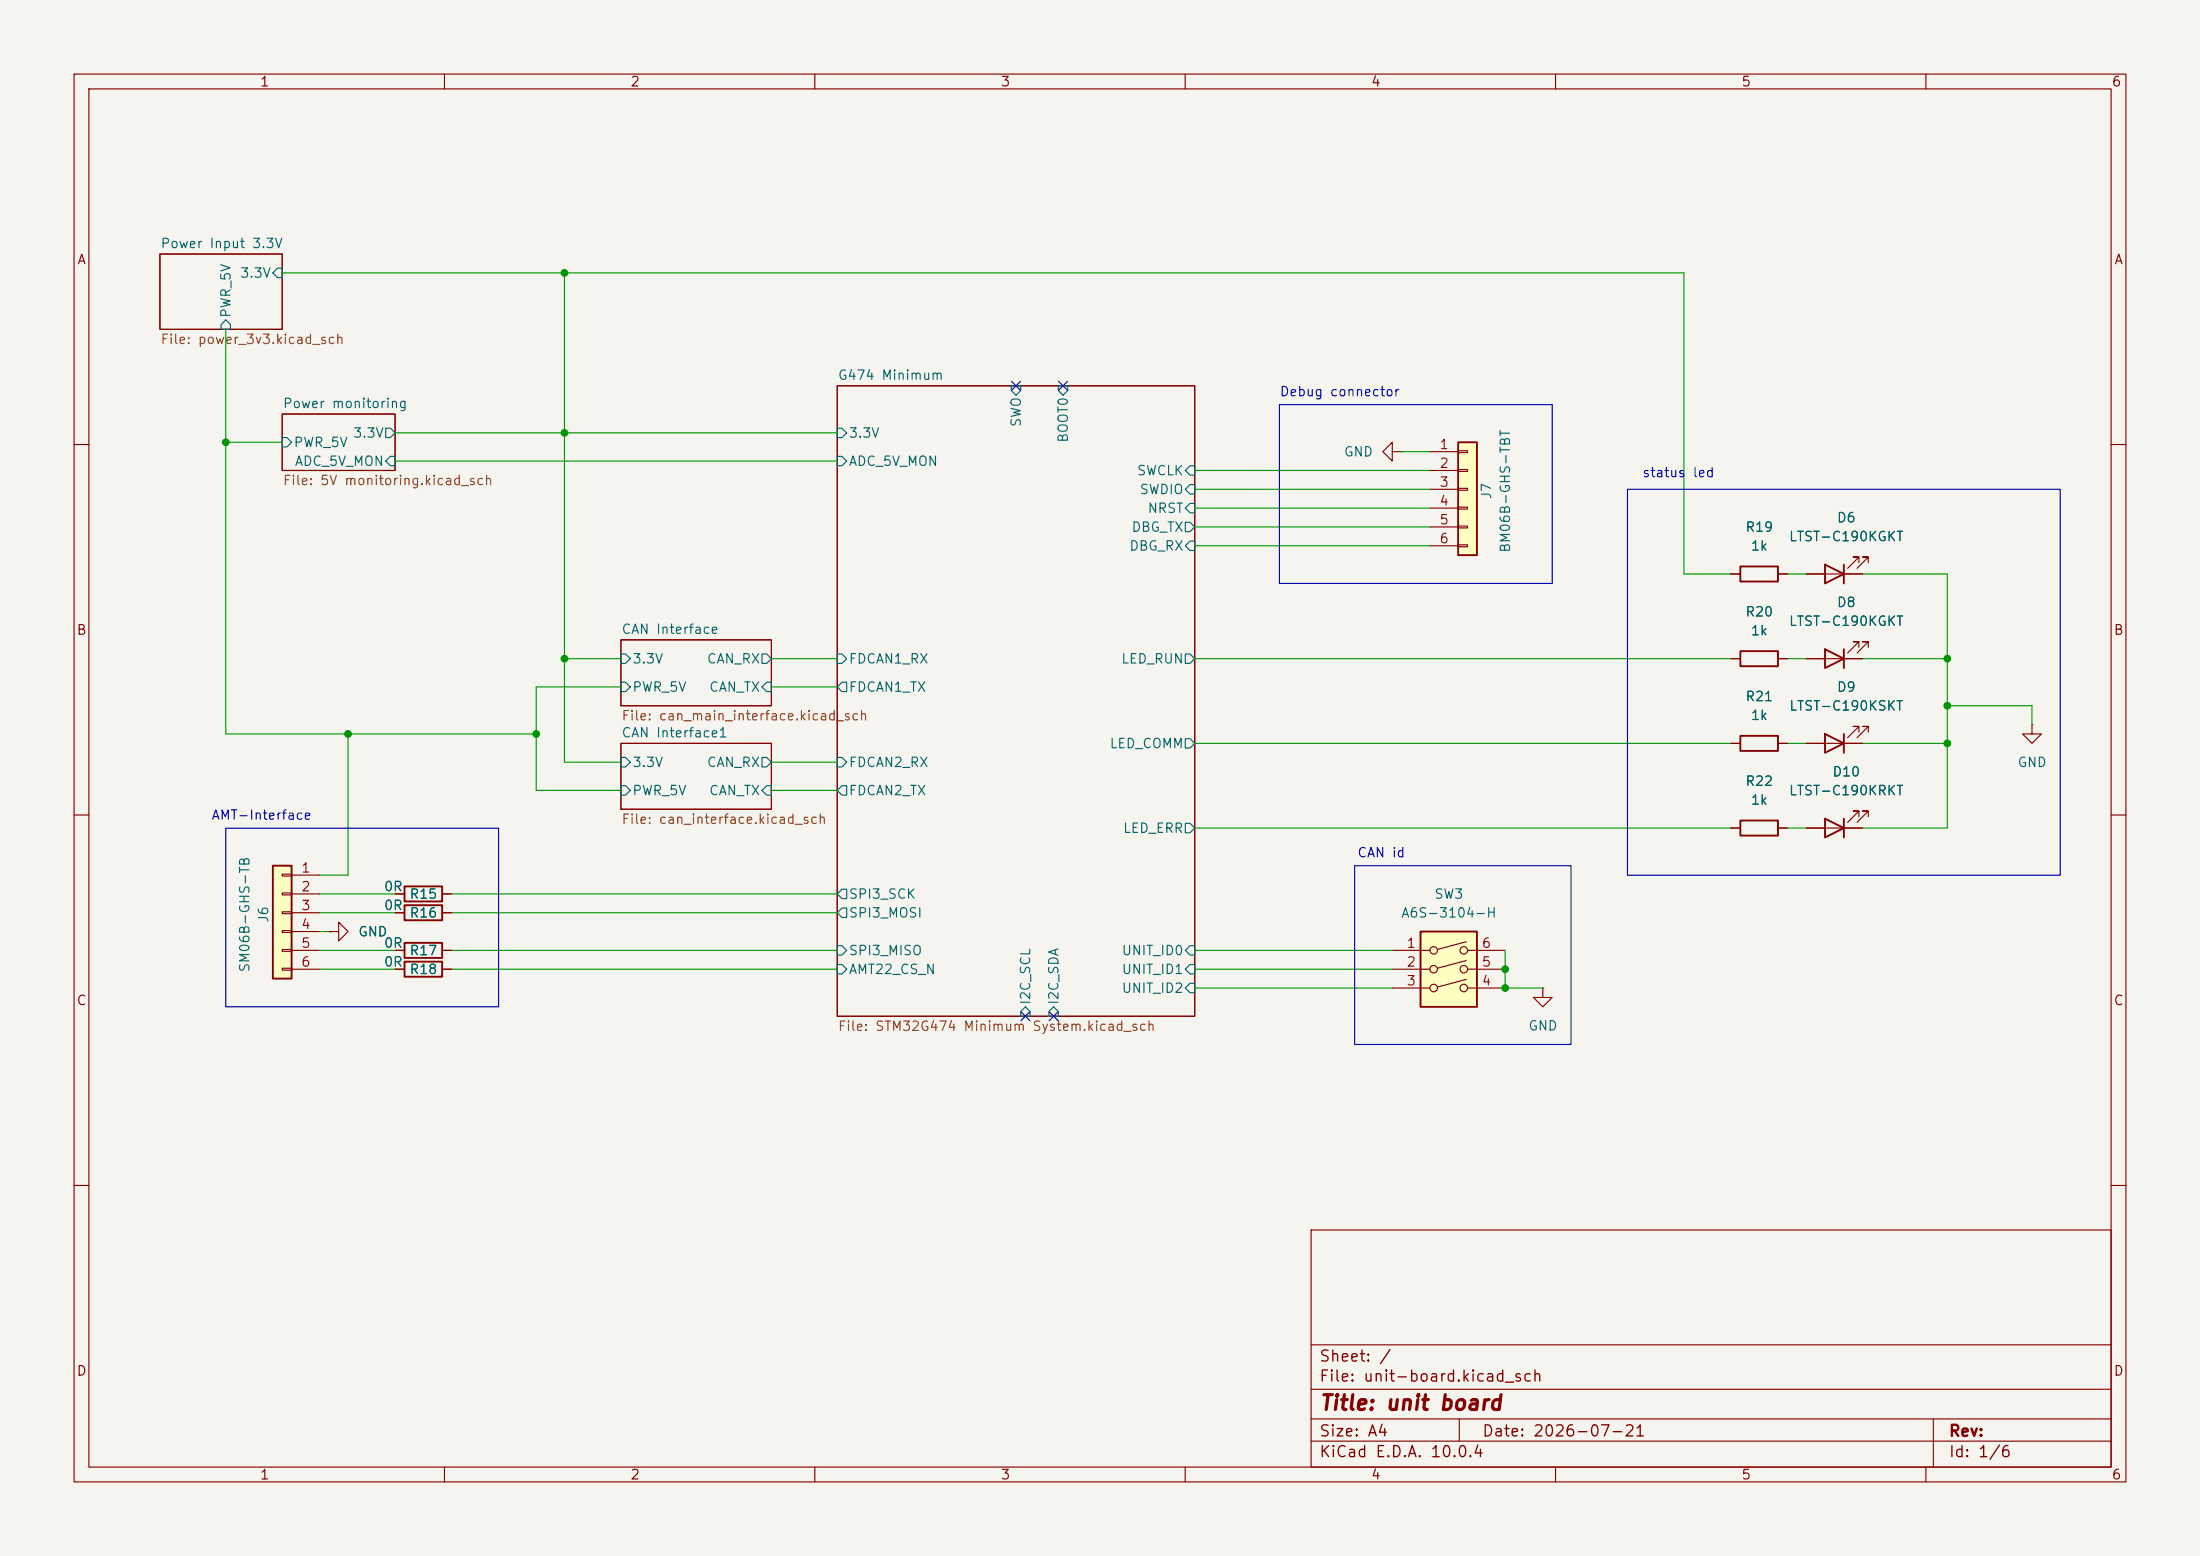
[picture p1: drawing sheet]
(kicad_sch
 (version 20260306)
 (generator "eeschema")
 (generator_version "10.0")
 (paper "A4")
 (title_block
  (title "unit board")
  (date "2026-07-21"))
 (lib_symbols
  (symbol "Conn_01x06_1"
   (pin_names
    (offset 1.016) (hide yes)) (exclude_from_sim no) (in_bom yes) (on_board yes)
   (in_pos_files yes)
   (duplicate_pin_numbers_are_jumpers no)
   (property "Reference" "J5" (at 2.54 -0.254 90) (show_name no) (do_not_autoplace no) (effects (font (size 1.27 1.27))))
   (property "Value" "SM06B-GHS-TB" (at 5.08 -0.254 90) (show_name no) (do_not_autoplace no) (effects (font (size 1.27 1.27))))
   (property "Footprint" "Connector_JST:JST_GH_SM06B-GHS-TB_1x06-1MP_P1.25mm_Horizontal" (at 0 0 0) (show_name no) (do_not_autoplace no) (hide yes) (effects (font (size 1.27 1.27))))
   (property "Datasheet" "" (at 0 0 0) (show_name no) (do_not_autoplace no) (hide yes) (effects (font (size 1.27 1.27))))
   (property "Description" "Generic connector, single row, 01x06, script generated (kicad-library-utils/schlib/autogen/connector/)" (at 0 0 0) (show_name no) (do_not_autoplace no) (hide yes) (effects (font (size 1.27 1.27))))
   (symbol "Conn_01x06_1_1_1"
    (rectangle (start -1.27 6.35) (end 1.27 -8.89) (stroke (width 0.254) (type default)) (fill (type background)))
    (rectangle (start -1.27 5.207) (end 0 4.953) (stroke (width 0.1524) (type default)) (fill (type none)))
    (rectangle (start -1.27 2.667) (end 0 2.413) (stroke (width 0.1524) (type default)) (fill (type none)))
    (rectangle (start -1.27 0.127) (end 0 -0.127) (stroke (width 0.1524) (type default)) (fill (type none)))
    (rectangle (start -1.27 -2.413) (end 0 -2.667) (stroke (width 0.1524) (type default)) (fill (type none)))
    (rectangle (start -1.27 -4.953) (end 0 -5.207) (stroke (width 0.1524) (type default)) (fill (type none)))
    (rectangle (start -1.27 -7.493) (end 0 -7.747) (stroke (width 0.1524) (type default)) (fill (type none)))
    (pin passive line (at -5.08 5.08 0) (length 3.81) (name "GND" (effects (font (size 1.27 1.27)))) (number "1" (effects (font (size 1.27 1.27)))))
    (pin passive line (at -5.08 2.54 0) (length 3.81) (name "SWCLK" (effects (font (size 1.27 1.27)))) (number "2" (effects (font (size 1.27 1.27)))))
    (pin passive line (at -5.08 0 0) (length 3.81) (name "SWDIO" (effects (font (size 1.27 1.27)))) (number "3" (effects (font (size 1.27 1.27)))))
    (pin passive line (at -5.08 -2.54 0) (length 3.81) (name "NRST" (effects (font (size 1.27 1.27)))) (number "4" (effects (font (size 1.27 1.27)))))
    (pin passive line (at -5.08 -5.08 0) (length 3.81) (name "DBG_TX" (effects (font (size 1.27 1.27)))) (number "5" (effects (font (size 1.27 1.27)))))
    (pin passive line (at -5.08 -7.62 0) (length 3.81) (name "DBG_RX" (effects (font (size 1.27 1.27)))) (number "6" (effects (font (size 1.27 1.27))))))
   (embedded_fonts no))
  (symbol "Connector_Generic:Conn_01x06"
   (pin_names
    (offset 1.016) (hide yes)) (exclude_from_sim no) (in_bom yes) (on_board yes)
   (in_pos_files yes)
   (duplicate_pin_numbers_are_jumpers no)
   (property "Reference" "J" (at 0 7.62 0) (show_name no) (do_not_autoplace no) (effects (font (size 1.27 1.27))))
   (property "Value" "Conn_01x06" (at 0 -10.16 0) (show_name no) (do_not_autoplace no) (effects (font (size 1.27 1.27))))
   (property "Footprint" "" (at 0 0 0) (show_name no) (do_not_autoplace no) (hide yes) (effects (font (size 1.27 1.27))))
   (property "Datasheet" "" (at 0 0 0) (show_name no) (do_not_autoplace no) (hide yes) (effects (font (size 1.27 1.27))))
   (property "Description" "Generic connector, single row, 01x06, script generated (kicad-library-utils/schlib/autogen/connector/)" (at 0 0 0) (show_name no) (do_not_autoplace no) (hide yes) (effects (font (size 1.27 1.27))))
   (symbol "Conn_01x06_1_1"
    (rectangle (start -1.27 6.35) (end 1.27 -8.89) (stroke (width 0.254) (type default)) (fill (type background)))
    (rectangle (start -1.27 5.207) (end 0 4.953) (stroke (width 0.1524) (type default)) (fill (type none)))
    (rectangle (start -1.27 2.667) (end 0 2.413) (stroke (width 0.1524) (type default)) (fill (type none)))
    (rectangle (start -1.27 0.127) (end 0 -0.127) (stroke (width 0.1524) (type default)) (fill (type none)))
    (rectangle (start -1.27 -2.413) (end 0 -2.667) (stroke (width 0.1524) (type default)) (fill (type none)))
    (rectangle (start -1.27 -4.953) (end 0 -5.207) (stroke (width 0.1524) (type default)) (fill (type none)))
    (rectangle (start -1.27 -7.493) (end 0 -7.747) (stroke (width 0.1524) (type default)) (fill (type none)))
    (pin passive line (at -5.08 5.08 0) (length 3.81) (name "Pin_1" (effects (font (size 1.27 1.27)))) (number "1" (effects (font (size 1.27 1.27)))))
    (pin passive line (at -5.08 2.54 0) (length 3.81) (name "Pin_2" (effects (font (size 1.27 1.27)))) (number "2" (effects (font (size 1.27 1.27)))))
    (pin passive line (at -5.08 0 0) (length 3.81) (name "Pin_3" (effects (font (size 1.27 1.27)))) (number "3" (effects (font (size 1.27 1.27)))))
    (pin passive line (at -5.08 -2.54 0) (length 3.81) (name "Pin_4" (effects (font (size 1.27 1.27)))) (number "4" (effects (font (size 1.27 1.27)))))
    (pin passive line (at -5.08 -5.08 0) (length 3.81) (name "Pin_5" (effects (font (size 1.27 1.27)))) (number "5" (effects (font (size 1.27 1.27)))))
    (pin passive line (at -5.08 -7.62 0) (length 3.81) (name "Pin_6" (effects (font (size 1.27 1.27)))) (number "6" (effects (font (size 1.27 1.27))))))
   (embedded_fonts no))
  (symbol "Device:LED"
   (pin_numbers (hide yes))
   (pin_names
    (offset 1.016) (hide yes)) (exclude_from_sim no) (in_bom yes) (on_board yes)
   (in_pos_files yes)
   (duplicate_pin_numbers_are_jumpers no)
   (property "Reference" "D" (at 0 2.54 0) (show_name no) (do_not_autoplace no) (effects (font (size 1.27 1.27))))
   (property "Value" "LED" (at 0 -2.54 0) (show_name no) (do_not_autoplace no) (effects (font (size 1.27 1.27))))
   (property "Footprint" "" (at 0 0 0) (show_name no) (do_not_autoplace no) (hide yes) (effects (font (size 1.27 1.27))))
   (property "Datasheet" "" (at 0 0 0) (show_name no) (do_not_autoplace no) (hide yes) (effects (font (size 1.27 1.27))))
   (property "Description" "Light emitting diode" (at 0 0 0) (show_name no) (do_not_autoplace no) (hide yes) (effects (font (size 1.27 1.27))))
   (property "Sim.Pins" "1=K 2=A" (at 0 0 0) (show_name no) (do_not_autoplace no) (hide yes) (effects (font (size 1.27 1.27))))
   (symbol "LED_0_1"
    (polyline (pts (xy -3.048 -0.762) (xy -4.572 -2.286) (xy -3.81 -2.286) (xy -4.572 -2.286) (xy -4.572 -1.524)) (stroke (width 0) (type default)) (fill (type none)))
    (polyline (pts (xy -1.778 -0.762) (xy -3.302 -2.286) (xy -2.54 -2.286) (xy -3.302 -2.286) (xy -3.302 -1.524)) (stroke (width 0) (type default)) (fill (type none)))
    (polyline (pts (xy -1.27 0) (xy 1.27 0)) (stroke (width 0) (type default)) (fill (type none)))
    (polyline (pts (xy -1.27 -1.27) (xy -1.27 1.27)) (stroke (width 0.254) (type default)) (fill (type none)))
    (polyline (pts (xy 1.27 -1.27) (xy 1.27 1.27) (xy -1.27 0) (xy 1.27 -1.27)) (stroke (width 0.254) (type default)) (fill (type none))))
   (symbol "LED_1_1"
    (pin passive line (at -3.81 0 0) (length 2.54) (name "K" (effects (font (size 1.27 1.27)))) (number "1" (effects (font (size 1.27 1.27)))))
    (pin passive line (at 3.81 0 180) (length 2.54) (name "A" (effects (font (size 1.27 1.27)))) (number "2" (effects (font (size 1.27 1.27))))))
   (embedded_fonts no))
  (symbol "Device:R"
   (pin_numbers (hide yes))
   (pin_names
    (offset 0)) (exclude_from_sim no) (in_bom yes) (on_board yes)
   (in_pos_files yes)
   (duplicate_pin_numbers_are_jumpers no)
   (property "Reference" "R" (at 2.032 0 90) (show_name no) (do_not_autoplace no) (effects (font (size 1.27 1.27))))
   (property "Value" "R" (at 0 0 90) (show_name no) (do_not_autoplace no) (effects (font (size 1.27 1.27))))
   (property "Footprint" "" (at -1.778 0 90) (show_name no) (do_not_autoplace no) (hide yes) (effects (font (size 1.27 1.27))))
   (property "Datasheet" "" (at 0 0 0) (show_name no) (do_not_autoplace no) (hide yes) (effects (font (size 1.27 1.27))))
   (property "Description" "Resistor" (at 0 0 0) (show_name no) (do_not_autoplace no) (hide yes) (effects (font (size 1.27 1.27))))
   (symbol "R_0_1"
    (rectangle (start -1.016 -2.54) (end 1.016 2.54) (stroke (width 0.254) (type default)) (fill (type none))))
   (symbol "R_1_1"
    (pin passive line (at 0 3.81 270) (length 1.27) (name "" (effects (font (size 1.27 1.27)))) (number "1" (effects (font (size 1.27 1.27)))))
    (pin passive line (at 0 -3.81 90) (length 1.27) (name "" (effects (font (size 1.27 1.27)))) (number "2" (effects (font (size 1.27 1.27))))))
   (embedded_fonts no))
  (symbol "Switch:SW_DIP_x03"
   (pin_names
    (offset 0) (hide yes)) (exclude_from_sim no) (in_bom yes) (on_board yes)
   (in_pos_files yes)
   (duplicate_pin_numbers_are_jumpers no)
   (property "Reference" "SW" (at 0 6.35 0) (show_name no) (do_not_autoplace no) (effects (font (size 1.27 1.27))))
   (property "Value" "SW_DIP_x03" (at 0 -6.35 0) (show_name no) (do_not_autoplace no) (effects (font (size 1.27 1.27))))
   (property "Footprint" "" (at 0 -2.54 0) (show_name no) (do_not_autoplace no) (hide yes) (effects (font (size 1.27 1.27))))
   (property "Datasheet" "" (at 0 -2.54 0) (show_name no) (do_not_autoplace no) (hide yes) (effects (font (size 1.27 1.27))))
   (property "Description" "3x DIP Switch, Single Pole Single Throw (SPST) switch, small symbol" (at 0 0 0) (show_name no) (do_not_autoplace no) (hide yes) (effects (font (size 1.27 1.27))))
   (symbol "SW_DIP_x03_0_0"
    (circle (center -2.032 2.54) (radius 0.508) (stroke (width 0) (type default)) (fill (type none)))
    (circle (center -2.032 0) (radius 0.508) (stroke (width 0) (type default)) (fill (type none)))
    (circle (center -2.032 -2.54) (radius 0.508) (stroke (width 0) (type default)) (fill (type none)))
    (polyline (pts (xy -1.524 2.667) (xy 2.3622 3.7084)) (stroke (width 0) (type default)) (fill (type none)))
    (polyline (pts (xy -1.524 0.127) (xy 2.3622 1.1684)) (stroke (width 0) (type default)) (fill (type none)))
    (polyline (pts (xy -1.524 -2.413) (xy 2.3622 -1.3716)) (stroke (width 0) (type default)) (fill (type none)))
    (circle (center 2.032 2.54) (radius 0.508) (stroke (width 0) (type default)) (fill (type none)))
    (circle (center 2.032 0) (radius 0.508) (stroke (width 0) (type default)) (fill (type none)))
    (circle (center 2.032 -2.54) (radius 0.508) (stroke (width 0) (type default)) (fill (type none))))
   (symbol "SW_DIP_x03_0_1"
    (rectangle (start -3.81 5.08) (end 3.81 -5.08) (stroke (width 0.254) (type default)) (fill (type background))))
   (symbol "SW_DIP_x03_1_1"
    (pin passive line (at -7.62 2.54 0) (length 5.08) (name "" (effects (font (size 1.27 1.27)))) (number "1" (effects (font (size 1.27 1.27)))))
    (pin passive line (at -7.62 0 0) (length 5.08) (name "" (effects (font (size 1.27 1.27)))) (number "2" (effects (font (size 1.27 1.27)))))
    (pin passive line (at -7.62 -2.54 0) (length 5.08) (name "" (effects (font (size 1.27 1.27)))) (number "3" (effects (font (size 1.27 1.27)))))
    (pin passive line (at 7.62 -2.54 180) (length 5.08) (name "" (effects (font (size 1.27 1.27)))) (number "4" (effects (font (size 1.27 1.27)))))
    (pin passive line (at 7.62 0 180) (length 5.08) (name "" (effects (font (size 1.27 1.27)))) (number "5" (effects (font (size 1.27 1.27)))))
    (pin passive line (at 7.62 2.54 180) (length 5.08) (name "" (effects (font (size 1.27 1.27)))) (number "6" (effects (font (size 1.27 1.27))))))
   (embedded_fonts no))
  (symbol "power:GND"
   (power global)
   (pin_numbers (hide yes))
   (pin_names
    (offset 0) (hide yes)) (exclude_from_sim no) (in_bom yes) (on_board yes)
   (in_pos_files yes)
   (duplicate_pin_numbers_are_jumpers no)
   (property "Reference" "#PWR" (at 0 -6.35 0) (show_name no) (do_not_autoplace no) (hide yes) (effects (font (size 1.27 1.27))))
   (property "Value" "GND" (at 0 -3.81 0) (show_name no) (do_not_autoplace no) (effects (font (size 1.27 1.27))))
   (property "Footprint" "" (at 0 0 0) (show_name no) (do_not_autoplace no) (hide yes) (effects (font (size 1.27 1.27))))
   (property "Datasheet" "" (at 0 0 0) (show_name no) (do_not_autoplace no) (hide yes) (effects (font (size 1.27 1.27))))
   (property "Description" "Power symbol creates a global label with name \"GND\" , ground" (at 0 0 0) (show_name no) (do_not_autoplace no) (hide yes) (effects (font (size 1.27 1.27))))
   (symbol "GND_0_1"
    (polyline (pts (xy 0 0) (xy 0 -1.27) (xy 1.27 -1.27) (xy 0 -2.54) (xy -1.27 -1.27) (xy 0 -1.27)) (stroke (width 0) (type default)) (fill (type none))))
   (symbol "GND_1_1"
    (pin power_in line (at 0 0 270) (length 0) (name "" (effects (font (size 1.27 1.27)))) (number "1" (effects (font (size 1.27 1.27))))))
   (embedded_fonts no)))
 (rectangle
  (start 30.48 111.76)
  (end 67.31 135.89)
  (stroke (width 0) (type solid))
  (fill (type none)))
 (rectangle
  (start 219.71 66.04)
  (end 278.13 118.11)
  (stroke (width 0) (type default))
  (fill (type none)))
 (rectangle
  (start 172.72 54.61)
  (end 209.55 78.74)
  (stroke (width 0) (type solid))
  (fill (type none)))
 (rectangle
  (start 182.88 116.84)
  (end 212.09 140.97)
  (stroke (width 0) (type solid))
  (fill (type none)))
 (text "Debug connector"
  (exclude_from_sim no)
  (at 180.848 53.086 0)
  (effects (font (size 1.27 1.27))))
 (text "AMT-Interface"
  (exclude_from_sim no)
  (at 35.306 110.236 0)
  (effects (font (size 1.27 1.27))))
 (text "status led\n"
  (exclude_from_sim no)
  (at 226.568 64.008 0)
  (effects (font (size 1.27 1.27))))
 (text "CAN id \n"
  (exclude_from_sim no)
  (at 186.944 115.316 0)
  (effects (font (size 1.27 1.27))))
 (junction
  (at 76.2 88.9)
  (diameter 0)
  (color 0 0 0 0))
 (junction
  (at 203.2 133.35)
  (diameter 0)
  (color 0 0 0 0))
 (junction
  (at 262.89 100.33)
  (diameter 0)
  (color 0 0 0 0))
 (junction
  (at 46.99 99.06)
  (diameter 0)
  (color 0 0 0 0))
 (junction
  (at 203.2 130.81)
  (diameter 0)
  (color 0 0 0 0))
 (junction
  (at 262.89 88.9)
  (diameter 0)
  (color 0 0 0 0))
 (junction
  (at 30.48 59.69)
  (diameter 0)
  (color 0 0 0 0))
 (junction
  (at 262.89 95.25)
  (diameter 0)
  (color 0 0 0 0))
 (junction
  (at 76.2 58.42)
  (diameter 0)
  (color 0 0 0 0))
 (junction
  (at 76.2 36.83)
  (diameter 0)
  (color 0 0 0 0))
 (junction
  (at 72.39 99.06)
  (diameter 0)
  (color 0 0 0 0))
 (no_connect
  (at 137.16 52.07))
 (no_connect
  (at 138.43 137.16))
 (no_connect
  (at 143.51 52.07))
 (no_connect
  (at 142.24 137.16))
 (wire
  (pts (xy 203.2 130.81) (xy 203.2 133.35))
  (stroke (width 0) (type default)))
 (wire
  (pts (xy 30.48 59.69) (xy 30.48 99.06))
  (stroke (width 0) (type default)))
 (wire
  (pts (xy 76.2 36.83) (xy 76.2 58.42))
  (stroke (width 0) (type default)))
 (wire
  (pts (xy 161.29 128.27) (xy 187.96 128.27))
  (stroke (width 0) (type default)))
 (wire
  (pts (xy 38.1 36.83) (xy 76.2 36.83))
  (stroke (width 0) (type default)))
 (wire
  (pts (xy 72.39 106.68) (xy 72.39 99.06))
  (stroke (width 0) (type default)))
 (wire
  (pts (xy 262.89 95.25) (xy 262.89 100.33))
  (stroke (width 0) (type default)))
 (wire
  (pts (xy 76.2 88.9) (xy 83.82 88.9))
  (stroke (width 0) (type default)))
 (wire
  (pts (xy 83.82 102.87) (xy 76.2 102.87))
  (stroke (width 0) (type default)))
 (wire
  (pts (xy 227.33 77.47) (xy 233.68 77.47))
  (stroke (width 0) (type default)))
 (wire
  (pts (xy 104.14 106.68) (xy 113.03 106.68))
  (stroke (width 0) (type default)))
 (wire
  (pts (xy 72.39 92.71) (xy 83.82 92.71))
  (stroke (width 0) (type default)))
 (wire
  (pts (xy 72.39 99.06) (xy 72.39 92.71))
  (stroke (width 0) (type default)))
 (wire
  (pts (xy 43.18 123.19) (xy 53.34 123.19))
  (stroke (width 0) (type default)))
 (wire
  (pts (xy 227.33 36.83) (xy 227.33 77.47))
  (stroke (width 0) (type default)))
 (wire
  (pts (xy 161.29 66.04) (xy 193.04 66.04))
  (stroke (width 0) (type default)))
 (wire
  (pts (xy 241.3 88.9) (xy 243.84 88.9))
  (stroke (width 0) (type default)))
 (wire
  (pts (xy 83.82 106.68) (xy 72.39 106.68))
  (stroke (width 0) (type default)))
 (wire
  (pts (xy 251.46 88.9) (xy 262.89 88.9))
  (stroke (width 0) (type default)))
 (wire
  (pts (xy 60.96 130.81) (xy 113.03 130.81))
  (stroke (width 0) (type default)))
 (wire
  (pts (xy 262.89 100.33) (xy 262.89 111.76))
  (stroke (width 0) (type default)))
 (wire
  (pts (xy 76.2 58.42) (xy 76.2 88.9))
  (stroke (width 0) (type default)))
 (wire
  (pts (xy 251.46 100.33) (xy 262.89 100.33))
  (stroke (width 0) (type default)))
 (wire
  (pts (xy 53.34 62.23) (xy 113.03 62.23))
  (stroke (width 0) (type default)))
 (wire
  (pts (xy 161.29 63.5) (xy 193.04 63.5))
  (stroke (width 0) (type default)))
 (wire
  (pts (xy 43.18 120.65) (xy 53.34 120.65))
  (stroke (width 0) (type default)))
 (wire
  (pts (xy 262.89 111.76) (xy 251.46 111.76))
  (stroke (width 0) (type default)))
 (wire
  (pts (xy 46.99 118.11) (xy 43.18 118.11))
  (stroke (width 0) (type default)))
 (wire
  (pts (xy 262.89 77.47) (xy 262.89 88.9))
  (stroke (width 0) (type default)))
 (wire
  (pts (xy 60.96 128.27) (xy 113.03 128.27))
  (stroke (width 0) (type default)))
 (wire
  (pts (xy 251.46 77.47) (xy 262.89 77.47))
  (stroke (width 0) (type default)))
 (wire
  (pts (xy 161.29 130.81) (xy 187.96 130.81))
  (stroke (width 0) (type default)))
 (wire
  (pts (xy 60.96 120.65) (xy 113.03 120.65))
  (stroke (width 0) (type default)))
 (wire
  (pts (xy 76.2 36.83) (xy 227.33 36.83))
  (stroke (width 0) (type default)))
 (wire
  (pts (xy 60.96 123.19) (xy 113.03 123.19))
  (stroke (width 0) (type default)))
 (wire
  (pts (xy 43.18 125.73) (xy 44.45 125.73))
  (stroke (width 0) (type default)))
 (wire
  (pts (xy 76.2 58.42) (xy 113.03 58.42))
  (stroke (width 0) (type default)))
 (wire
  (pts (xy 189.23 60.96) (xy 193.04 60.96))
  (stroke (width 0) (type default)))
 (wire
  (pts (xy 104.14 102.87) (xy 113.03 102.87))
  (stroke (width 0) (type default)))
 (wire
  (pts (xy 161.29 100.33) (xy 233.68 100.33))
  (stroke (width 0) (type default)))
 (wire
  (pts (xy 241.3 77.47) (xy 243.84 77.47))
  (stroke (width 0) (type default)))
 (wire
  (pts (xy 161.29 73.66) (xy 193.04 73.66))
  (stroke (width 0) (type default)))
 (wire
  (pts (xy 53.34 58.42) (xy 76.2 58.42))
  (stroke (width 0) (type default)))
 (wire
  (pts (xy 76.2 102.87) (xy 76.2 88.9))
  (stroke (width 0) (type default)))
 (wire
  (pts (xy 161.29 71.12) (xy 193.04 71.12))
  (stroke (width 0) (type default)))
 (wire
  (pts (xy 46.99 99.06) (xy 72.39 99.06))
  (stroke (width 0) (type default)))
 (wire
  (pts (xy 38.1 59.69) (xy 30.48 59.69))
  (stroke (width 0) (type default)))
 (wire
  (pts (xy 203.2 128.27) (xy 203.2 130.81))
  (stroke (width 0) (type default)))
 (wire
  (pts (xy 241.3 111.76) (xy 243.84 111.76))
  (stroke (width 0) (type default)))
 (wire
  (pts (xy 43.18 130.81) (xy 53.34 130.81))
  (stroke (width 0) (type default)))
 (wire
  (pts (xy 241.3 100.33) (xy 243.84 100.33))
  (stroke (width 0) (type default)))
 (wire
  (pts (xy 43.18 128.27) (xy 53.34 128.27))
  (stroke (width 0) (type default)))
 (wire
  (pts (xy 161.29 68.58) (xy 193.04 68.58))
  (stroke (width 0) (type default)))
 (wire
  (pts (xy 262.89 88.9) (xy 262.89 95.25))
  (stroke (width 0) (type default)))
 (wire
  (pts (xy 161.29 111.76) (xy 233.68 111.76))
  (stroke (width 0) (type default)))
 (wire
  (pts (xy 30.48 99.06) (xy 46.99 99.06))
  (stroke (width 0) (type default)))
 (wire
  (pts (xy 30.48 44.45) (xy 30.48 59.69))
  (stroke (width 0) (type default)))
 (wire
  (pts (xy 274.32 97.79) (xy 274.32 95.25))
  (stroke (width 0) (type default)))
 (wire
  (pts (xy 104.14 92.71) (xy 113.03 92.71))
  (stroke (width 0) (type default)))
 (wire
  (pts (xy 203.2 133.35) (xy 208.28 133.35))
  (stroke (width 0) (type default)))
 (wire
  (pts (xy 262.89 95.25) (xy 274.32 95.25))
  (stroke (width 0) (type default)))
 (wire
  (pts (xy 161.29 88.9) (xy 233.68 88.9))
  (stroke (width 0) (type default)))
 (wire
  (pts (xy 46.99 99.06) (xy 46.99 118.11))
  (stroke (width 0) (type default)))
 (wire
  (pts (xy 161.29 133.35) (xy 187.96 133.35))
  (stroke (width 0) (type default)))
 (wire
  (pts (xy 104.14 88.9) (xy 113.03 88.9))
  (stroke (width 0) (type default)))
 (symbol
  (lib_id "power:GND")
  (at 189.23 60.96 270)
  (mirror x)
  (unit 1)
  (body_style 1)
  (exclude_from_sim no)
  (in_bom yes)
  (on_board yes)
  (in_pos_files yes)
  (dnp no)
  (fields_autoplaced yes)
  (property "Reference" "#PWR036" (at 182.88 60.96 0) (hide yes) (show_name no) (do_not_autoplace no) (effects (font (size 1.27 1.27))))
  (property "Value" "GND" (at 185.42 60.9599 90) (show_name no) (do_not_autoplace no) (effects (font (size 1.27 1.27)) (justify right)))
  (property "Footprint" "" (at 189.23 60.96 0) (hide yes) (show_name no) (do_not_autoplace no) (effects (font (size 1.27 1.27))))
  (property "Datasheet" "" (at 189.23 60.96 0) (hide yes) (show_name no) (do_not_autoplace no) (effects (font (size 1.27 1.27))))
  (property "Description" "Power symbol creates a global label with name \"GND\" , ground" (at 189.23 60.96 0) (hide yes) (show_name no) (do_not_autoplace no) (effects (font (size 1.27 1.27))))
  (pin "1"))
 (symbol
  (lib_id "Device:R")
  (at 57.15 120.65 90)
  (unit 1)
  (body_style 1)
  (exclude_from_sim no)
  (in_bom yes)
  (on_board yes)
  (in_pos_files yes)
  (dnp no)
  (property "Reference" "R15" (at 57.15 120.65 90) (show_name no) (do_not_autoplace no) (effects (font (size 1.27 1.27))))
  (property "Value" "0R" (at 53.086 119.634 90) (show_name no) (do_not_autoplace no) (effects (font (size 1.27 1.27))))
  (property "Footprint" "Resistor_SMD:R_0603_1608Metric" (at 57.15 122.428 90) (hide yes) (show_name no) (do_not_autoplace no) (effects (font (size 1.27 1.27))))
  (property "Datasheet" "" (at 57.15 120.65 0) (hide yes) (show_name no) (do_not_autoplace no) (effects (font (size 1.27 1.27))))
  (property "Description" "Resistor" (at 57.15 120.65 0) (hide yes) (show_name no) (do_not_autoplace no) (effects (font (size 1.27 1.27))))
  (pin "1")
  (pin "2"))
 (symbol
  (lib_id "Device:R")
  (at 237.49 88.9 90)
  (unit 1)
  (body_style 1)
  (exclude_from_sim no)
  (in_bom yes)
  (on_board yes)
  (in_pos_files yes)
  (dnp no)
  (fields_autoplaced yes)
  (property "Reference" "R20" (at 237.49 82.55 90) (show_name no) (do_not_autoplace no) (effects (font (size 1.27 1.27))))
  (property "Value" "1k" (at 237.49 85.09 90) (show_name no) (do_not_autoplace no) (effects (font (size 1.27 1.27))))
  (property "Footprint" "Resistor_SMD:R_0603_1608Metric" (at 237.49 90.678 90) (hide yes) (show_name no) (do_not_autoplace no) (effects (font (size 1.27 1.27))))
  (property "Datasheet" "" (at 237.49 88.9 0) (hide yes) (show_name no) (do_not_autoplace no) (effects (font (size 1.27 1.27))))
  (property "Description" "Resistor" (at 237.49 88.9 0) (hide yes) (show_name no) (do_not_autoplace no) (effects (font (size 1.27 1.27))))
  (pin "1")
  (pin "2"))
 (symbol
  (lib_id "Device:R")
  (at 57.15 130.81 90)
  (unit 1)
  (body_style 1)
  (exclude_from_sim no)
  (in_bom yes)
  (on_board yes)
  (in_pos_files yes)
  (dnp no)
  (property "Reference" "R18" (at 57.15 130.81 90) (show_name no) (do_not_autoplace no) (effects (font (size 1.27 1.27))))
  (property "Value" "0R" (at 53.086 129.794 90) (show_name no) (do_not_autoplace no) (effects (font (size 1.27 1.27))))
  (property "Footprint" "Resistor_SMD:R_0603_1608Metric" (at 57.15 132.588 90) (hide yes) (show_name no) (do_not_autoplace no) (effects (font (size 1.27 1.27))))
  (property "Datasheet" "" (at 57.15 130.81 0) (hide yes) (show_name no) (do_not_autoplace no) (effects (font (size 1.27 1.27))))
  (property "Description" "Resistor" (at 57.15 130.81 0) (hide yes) (show_name no) (do_not_autoplace no) (effects (font (size 1.27 1.27))))
  (pin "1")
  (pin "2"))
 (symbol
  (lib_id "Device:LED")
  (at 247.65 77.47 180)
  (unit 1)
  (body_style 1)
  (exclude_from_sim no)
  (in_bom yes)
  (on_board yes)
  (in_pos_files yes)
  (dnp no)
  (fields_autoplaced yes)
  (property "Reference" "D6" (at 249.2375 69.85 0) (show_name no) (do_not_autoplace no) (effects (font (size 1.27 1.27))))
  (property "Value" "LTST-C190KGKT" (at 249.2375 72.39 0) (show_name no) (do_not_autoplace no) (effects (font (size 1.27 1.27))))
  (property "Footprint" "LED_SMD:LED_0603_1608Metric" (at 247.65 77.47 0) (hide yes) (show_name no) (do_not_autoplace no) (effects (font (size 1.27 1.27))))
  (property "Datasheet" "" (at 247.65 77.47 0) (hide yes) (show_name no) (do_not_autoplace no) (effects (font (size 1.27 1.27))))
  (property "Description" "Light emitting diode" (at 247.65 77.47 0) (hide yes) (show_name no) (do_not_autoplace no) (effects (font (size 1.27 1.27))))
  (property "Sim.Pins" "1=K 2=A" (at 247.65 77.47 0) (hide yes) (show_name no) (do_not_autoplace no) (effects (font (size 1.27 1.27))))
  (pin "1")
  (pin "2"))
 (symbol
  (lib_id "power:GND")
  (at 208.28 133.35 0)
  (unit 1)
  (body_style 1)
  (exclude_from_sim no)
  (in_bom yes)
  (on_board yes)
  (in_pos_files yes)
  (dnp no)
  (fields_autoplaced yes)
  (property "Reference" "#PWR038" (at 208.28 139.7 0) (hide yes) (show_name no) (do_not_autoplace no) (effects (font (size 1.27 1.27))))
  (property "Value" "GND" (at 208.28 138.43 0) (show_name no) (do_not_autoplace no) (effects (font (size 1.27 1.27))))
  (property "Footprint" "" (at 208.28 133.35 0) (hide yes) (show_name no) (do_not_autoplace no) (effects (font (size 1.27 1.27))))
  (property "Datasheet" "" (at 208.28 133.35 0) (hide yes) (show_name no) (do_not_autoplace no) (effects (font (size 1.27 1.27))))
  (property "Description" "Power symbol creates a global label with name \"GND\" , ground" (at 208.28 133.35 0) (hide yes) (show_name no) (do_not_autoplace no) (effects (font (size 1.27 1.27))))
  (pin "1"))
 (symbol
  (lib_id "Device:LED")
  (at 247.65 100.33 180)
  (unit 1)
  (body_style 1)
  (exclude_from_sim no)
  (in_bom yes)
  (on_board yes)
  (in_pos_files yes)
  (dnp no)
  (fields_autoplaced yes)
  (property "Reference" "D9" (at 249.2375 92.71 0) (show_name no) (do_not_autoplace no) (effects (font (size 1.27 1.27))))
  (property "Value" "LTST-C190KSKT" (at 249.2375 95.25 0) (show_name no) (do_not_autoplace no) (effects (font (size 1.27 1.27))))
  (property "Footprint" "LED_SMD:LED_0603_1608Metric" (at 247.65 100.33 0) (hide yes) (show_name no) (do_not_autoplace no) (effects (font (size 1.27 1.27))))
  (property "Datasheet" "" (at 247.65 100.33 0) (hide yes) (show_name no) (do_not_autoplace no) (effects (font (size 1.27 1.27))))
  (property "Description" "Light emitting diode" (at 247.65 100.33 0) (hide yes) (show_name no) (do_not_autoplace no) (effects (font (size 1.27 1.27))))
  (property "Sim.Pins" "1=K 2=A" (at 247.65 100.33 0) (hide yes) (show_name no) (do_not_autoplace no) (effects (font (size 1.27 1.27))))
  (pin "1")
  (pin "2"))
 (symbol
  (lib_id "Device:LED")
  (at 247.65 88.9 180)
  (unit 1)
  (body_style 1)
  (exclude_from_sim no)
  (in_bom yes)
  (on_board yes)
  (in_pos_files yes)
  (dnp no)
  (fields_autoplaced yes)
  (property "Reference" "D8" (at 249.2375 81.28 0) (show_name no) (do_not_autoplace no) (effects (font (size 1.27 1.27))))
  (property "Value" "LTST-C190KGKT" (at 249.2375 83.82 0) (show_name no) (do_not_autoplace no) (effects (font (size 1.27 1.27))))
  (property "Footprint" "LED_SMD:LED_0603_1608Metric" (at 247.65 88.9 0) (hide yes) (show_name no) (do_not_autoplace no) (effects (font (size 1.27 1.27))))
  (property "Datasheet" "" (at 247.65 88.9 0) (hide yes) (show_name no) (do_not_autoplace no) (effects (font (size 1.27 1.27))))
  (property "Description" "Light emitting diode" (at 247.65 88.9 0) (hide yes) (show_name no) (do_not_autoplace no) (effects (font (size 1.27 1.27))))
  (property "Sim.Pins" "1=K 2=A" (at 247.65 88.9 0) (hide yes) (show_name no) (do_not_autoplace no) (effects (font (size 1.27 1.27))))
  (pin "1")
  (pin "2"))
 (symbol
  (lib_id "Connector_Generic:Conn_01x06")
  (at 38.1 123.19 0)
  (mirror y)
  (unit 1)
  (body_style 1)
  (exclude_from_sim no)
  (in_bom yes)
  (on_board yes)
  (in_pos_files yes)
  (dnp no)
  (property "Reference" "J6" (at 35.56 123.444 90) (show_name no) (do_not_autoplace no) (effects (font (size 1.27 1.27))))
  (property "Value" "SM06B-GHS-TB" (at 33.02 123.444 90) (show_name no) (do_not_autoplace no) (effects (font (size 1.27 1.27))))
  (property "Footprint" "Connector_JST:JST_GH_SM06B-GHS-TB_1x06-1MP_P1.25mm_Horizontal" (at 38.1 123.19 0) (hide yes) (show_name no) (do_not_autoplace no) (effects (font (size 1.27 1.27))))
  (property "Datasheet" "" (at 38.1 123.19 0) (hide yes) (show_name no) (do_not_autoplace no) (effects (font (size 1.27 1.27))))
  (property "Description" "Generic connector, single row, 01x06, script generated (kicad-library-utils/schlib/autogen/connector/)" (at 38.1 123.19 0) (hide yes) (show_name no) (do_not_autoplace no) (effects (font (size 1.27 1.27))))
  (pin "2")
  (pin "1")
  (pin "3")
  (pin "4")
  (pin "6")
  (pin "5"))
 (symbol
  (lib_id "Device:R")
  (at 237.49 77.47 90)
  (unit 1)
  (body_style 1)
  (exclude_from_sim no)
  (in_bom yes)
  (on_board yes)
  (in_pos_files yes)
  (dnp no)
  (fields_autoplaced yes)
  (property "Reference" "R19" (at 237.49 71.12 90) (show_name no) (do_not_autoplace no) (effects (font (size 1.27 1.27))))
  (property "Value" "1k" (at 237.49 73.66 90) (show_name no) (do_not_autoplace no) (effects (font (size 1.27 1.27))))
  (property "Footprint" "Resistor_SMD:R_0603_1608Metric" (at 237.49 79.248 90) (hide yes) (show_name no) (do_not_autoplace no) (effects (font (size 1.27 1.27))))
  (property "Datasheet" "" (at 237.49 77.47 0) (hide yes) (show_name no) (do_not_autoplace no) (effects (font (size 1.27 1.27))))
  (property "Description" "Resistor" (at 237.49 77.47 0) (hide yes) (show_name no) (do_not_autoplace no) (effects (font (size 1.27 1.27))))
  (pin "1")
  (pin "2"))
 (symbol
  (lib_id "Device:R")
  (at 237.49 100.33 90)
  (unit 1)
  (body_style 1)
  (exclude_from_sim no)
  (in_bom yes)
  (on_board yes)
  (in_pos_files yes)
  (dnp no)
  (fields_autoplaced yes)
  (property "Reference" "R21" (at 237.49 93.98 90) (show_name no) (do_not_autoplace no) (effects (font (size 1.27 1.27))))
  (property "Value" "1k" (at 237.49 96.52 90) (show_name no) (do_not_autoplace no) (effects (font (size 1.27 1.27))))
  (property "Footprint" "Resistor_SMD:R_0603_1608Metric" (at 237.49 102.108 90) (hide yes) (show_name no) (do_not_autoplace no) (effects (font (size 1.27 1.27))))
  (property "Datasheet" "" (at 237.49 100.33 0) (hide yes) (show_name no) (do_not_autoplace no) (effects (font (size 1.27 1.27))))
  (property "Description" "Resistor" (at 237.49 100.33 0) (hide yes) (show_name no) (do_not_autoplace no) (effects (font (size 1.27 1.27))))
  (pin "1")
  (pin "2"))
 (symbol
  (lib_id "Device:LED")
  (at 247.65 111.76 180)
  (unit 1)
  (body_style 1)
  (exclude_from_sim no)
  (in_bom yes)
  (on_board yes)
  (in_pos_files yes)
  (dnp no)
  (fields_autoplaced yes)
  (property "Reference" "D10" (at 249.2375 104.14 0) (show_name no) (do_not_autoplace no) (effects (font (size 1.27 1.27))))
  (property "Value" "LTST-C190KRKT" (at 249.2375 106.68 0) (show_name no) (do_not_autoplace no) (effects (font (size 1.27 1.27))))
  (property "Footprint" "LED_SMD:LED_0603_1608Metric" (at 247.65 111.76 0) (hide yes) (show_name no) (do_not_autoplace no) (effects (font (size 1.27 1.27))))
  (property "Datasheet" "" (at 247.65 111.76 0) (hide yes) (show_name no) (do_not_autoplace no) (effects (font (size 1.27 1.27))))
  (property "Description" "Light emitting diode" (at 247.65 111.76 0) (hide yes) (show_name no) (do_not_autoplace no) (effects (font (size 1.27 1.27))))
  (property "Sim.Pins" "1=K 2=A" (at 247.65 111.76 0) (hide yes) (show_name no) (do_not_autoplace no) (effects (font (size 1.27 1.27))))
  (pin "1")
  (pin "2"))
 (symbol
  (lib_id "Switch:SW_DIP_x03")
  (at 195.58 130.81 0)
  (unit 1)
  (body_style 1)
  (exclude_from_sim no)
  (in_bom yes)
  (on_board yes)
  (in_pos_files yes)
  (dnp no)
  (fields_autoplaced yes)
  (property "Reference" "SW3" (at 195.58 120.65 0) (show_name no) (do_not_autoplace no) (effects (font (size 1.27 1.27))))
  (property "Value" "A6S-3104-H" (at 195.58 123.19 0) (show_name no) (do_not_autoplace no) (effects (font (size 1.27 1.27))))
  (property "Footprint" "Button_Switch_SMD:SW_DIP_SPSTx03_Slide_Omron_A6S-310x_W8.9mm_P2.54mm" (at 195.58 133.35 0) (hide yes) (show_name no) (do_not_autoplace no) (effects (font (size 1.27 1.27))))
  (property "Datasheet" "" (at 195.58 133.35 0) (hide yes) (show_name no) (do_not_autoplace no) (effects (font (size 1.27 1.27))))
  (property "Description" "3x DIP Switch, Single Pole Single Throw (SPST) switch, small symbol" (at 195.58 130.81 0) (hide yes) (show_name no) (do_not_autoplace no) (effects (font (size 1.27 1.27))))
  (pin "1")
  (pin "2")
  (pin "4")
  (pin "3")
  (pin "5")
  (pin "6"))
 (symbol
  (lib_id "Device:R")
  (at 57.15 123.19 90)
  (unit 1)
  (body_style 1)
  (exclude_from_sim no)
  (in_bom yes)
  (on_board yes)
  (in_pos_files yes)
  (dnp no)
  (property "Reference" "R16" (at 57.15 123.19 90) (show_name no) (do_not_autoplace no) (effects (font (size 1.27 1.27))))
  (property "Value" "0R" (at 53.086 122.174 90) (show_name no) (do_not_autoplace no) (effects (font (size 1.27 1.27))))
  (property "Footprint" "Resistor_SMD:R_0603_1608Metric" (at 57.15 124.968 90) (hide yes) (show_name no) (do_not_autoplace no) (effects (font (size 1.27 1.27))))
  (property "Datasheet" "" (at 57.15 123.19 0) (hide yes) (show_name no) (do_not_autoplace no) (effects (font (size 1.27 1.27))))
  (property "Description" "Resistor" (at 57.15 123.19 0) (hide yes) (show_name no) (do_not_autoplace no) (effects (font (size 1.27 1.27))))
  (pin "1")
  (pin "2"))
 (symbol
  (lib_id "Device:R")
  (at 57.15 128.27 90)
  (unit 1)
  (body_style 1)
  (exclude_from_sim no)
  (in_bom yes)
  (on_board yes)
  (in_pos_files yes)
  (dnp no)
  (property "Reference" "R17" (at 57.15 128.27 90) (show_name no) (do_not_autoplace no) (effects (font (size 1.27 1.27))))
  (property "Value" "0R" (at 53.086 127.254 90) (show_name no) (do_not_autoplace no) (effects (font (size 1.27 1.27))))
  (property "Footprint" "Resistor_SMD:R_0603_1608Metric" (at 57.15 130.048 90) (hide yes) (show_name no) (do_not_autoplace no) (effects (font (size 1.27 1.27))))
  (property "Datasheet" "" (at 57.15 128.27 0) (hide yes) (show_name no) (do_not_autoplace no) (effects (font (size 1.27 1.27))))
  (property "Description" "Resistor" (at 57.15 128.27 0) (hide yes) (show_name no) (do_not_autoplace no) (effects (font (size 1.27 1.27))))
  (pin "1")
  (pin "2"))
 (symbol
  (lib_id "power:GND")
  (at 44.45 125.73 90)
  (unit 1)
  (body_style 1)
  (exclude_from_sim no)
  (in_bom yes)
  (on_board yes)
  (in_pos_files yes)
  (dnp no)
  (fields_autoplaced yes)
  (property "Reference" "#PWR035" (at 50.8 125.73 0) (hide yes) (show_name no) (do_not_autoplace no) (effects (font (size 1.27 1.27))))
  (property "Value" "GND" (at 48.26 125.7299 90) (show_name no) (do_not_autoplace no) (effects (font (size 1.27 1.27)) (justify right)))
  (property "Footprint" "" (at 44.45 125.73 0) (hide yes) (show_name no) (do_not_autoplace no) (effects (font (size 1.27 1.27))))
  (property "Datasheet" "" (at 44.45 125.73 0) (hide yes) (show_name no) (do_not_autoplace no) (effects (font (size 1.27 1.27))))
  (property "Description" "Power symbol creates a global label with name \"GND\" , ground" (at 44.45 125.73 0) (hide yes) (show_name no) (do_not_autoplace no) (effects (font (size 1.27 1.27))))
  (pin "1"))
 (symbol
  (lib_id "Device:R")
  (at 237.49 111.76 90)
  (unit 1)
  (body_style 1)
  (exclude_from_sim no)
  (in_bom yes)
  (on_board yes)
  (in_pos_files yes)
  (dnp no)
  (fields_autoplaced yes)
  (property "Reference" "R22" (at 237.49 105.41 90) (show_name no) (do_not_autoplace no) (effects (font (size 1.27 1.27))))
  (property "Value" "1k" (at 237.49 107.95 90) (show_name no) (do_not_autoplace no) (effects (font (size 1.27 1.27))))
  (property "Footprint" "Resistor_SMD:R_0603_1608Metric" (at 237.49 113.538 90) (hide yes) (show_name no) (do_not_autoplace no) (effects (font (size 1.27 1.27))))
  (property "Datasheet" "" (at 237.49 111.76 0) (hide yes) (show_name no) (do_not_autoplace no) (effects (font (size 1.27 1.27))))
  (property "Description" "Resistor" (at 237.49 111.76 0) (hide yes) (show_name no) (do_not_autoplace no) (effects (font (size 1.27 1.27))))
  (pin "1")
  (pin "2"))
 (symbol
  (lib_id "Connector_Generic:Conn_01x06")
  (at 198.12 66.04 0)
  (unit 1)
  (body_style 1)
  (exclude_from_sim no)
  (in_bom yes)
  (on_board yes)
  (in_pos_files yes)
  (dnp no)
  (property "Reference" "J7" (at 200.66 66.294 90) (show_name no) (do_not_autoplace no) (effects (font (size 1.27 1.27))))
  (property "Value" "BM06B-GHS-TBT" (at 203.2 66.294 90) (show_name no) (do_not_autoplace no) (effects (font (size 1.27 1.27))))
  (property "Footprint" "Connector_JST:JST_GH_BM06B-GHS-TBT_1x06-1MP_P1.25mm_Vertical" (at 198.12 66.04 0) (hide yes) (show_name no) (do_not_autoplace no) (effects (font (size 1.27 1.27))))
  (property "Datasheet" "" (at 198.12 66.04 0) (hide yes) (show_name no) (do_not_autoplace no) (effects (font (size 1.27 1.27))))
  (property "Description" "Generic connector, single row, 01x06, script generated (kicad-library-utils/schlib/autogen/connector/)" (at 198.12 66.04 0) (hide yes) (show_name no) (do_not_autoplace no) (effects (font (size 1.27 1.27))))
  (pin "2")
  (pin "1")
  (pin "3")
  (pin "4")
  (pin "6")
  (pin "5"))
 (symbol
  (lib_id "power:GND")
  (at 274.32 97.79 0)
  (unit 1)
  (body_style 1)
  (exclude_from_sim no)
  (in_bom yes)
  (on_board yes)
  (in_pos_files yes)
  (dnp no)
  (fields_autoplaced yes)
  (property "Reference" "#PWR037" (at 274.32 104.14 0) (hide yes) (show_name no) (do_not_autoplace no) (effects (font (size 1.27 1.27))))
  (property "Value" "GND" (at 274.32 102.87 0) (show_name no) (do_not_autoplace no) (effects (font (size 1.27 1.27))))
  (property "Footprint" "" (at 274.32 97.79 0) (hide yes) (show_name no) (do_not_autoplace no) (effects (font (size 1.27 1.27))))
  (property "Datasheet" "" (at 274.32 97.79 0) (hide yes) (show_name no) (do_not_autoplace no) (effects (font (size 1.27 1.27))))
  (property "Description" "Power symbol creates a global label with name \"GND\" , ground" (at 274.32 97.79 0) (hide yes) (show_name no) (do_not_autoplace no) (effects (font (size 1.27 1.27))))
  (pin "1"))
 (sheet
  (at 113.03 52.07)
  (size 48.26 85.09)
  (exclude_from_sim no)
  (in_bom yes)
  (on_board yes)
  (dnp no)
  (fields_autoplaced yes)
  (stroke (width 0.1524) (type solid))
  (fill (color 0 0 0 0))
  (property "Sheetname" "G474 Minimum" (at 113.03 51.3584 0) (show_name no) (do_not_autoplace no) (effects (font (size 1.27 1.27)) (justify left bottom)))
  (property "Sheetfile" "STM32G474 Minimum System.kicad_sch" (at 113.03 137.7446 0) (show_name no) (do_not_autoplace no) (effects (font (size 1.27 1.27)) (justify left top)))
  (pin "3.3V" input (at 113.03 58.42 180) (effects (font (size 1.27 1.27)) (justify left)))
  (pin "ADC_5V_MON" input (at 113.03 62.23 180) (effects (font (size 1.27 1.27)) (justify left)))
  (pin "AMT22_CS_N" input (at 113.03 130.81 180) (effects (font (size 1.27 1.27)) (justify left)))
  (pin "BOOT0" input (at 143.51 52.07 90) (effects (font (size 1.27 1.27)) (justify right)))
  (pin "LED_COMM" output (at 161.29 100.33 0) (effects (font (size 1.27 1.27)) (justify right)))
  (pin "LED_ERR" output (at 161.29 111.76 0) (effects (font (size 1.27 1.27)) (justify right)))
  (pin "FDCAN1_RX" input (at 113.03 88.9 180) (effects (font (size 1.27 1.27)) (justify left)))
  (pin "FDCAN1_TX" output (at 113.03 92.71 180) (effects (font (size 1.27 1.27)) (justify left)))
  (pin "FDCAN2_RX" input (at 113.03 102.87 180) (effects (font (size 1.27 1.27)) (justify left)))
  (pin "FDCAN2_TX" output (at 113.03 106.68 180) (effects (font (size 1.27 1.27)) (justify left)))
  (pin "I2C_SCL" input (at 138.43 137.16 270) (effects (font (size 1.27 1.27)) (justify left)))
  (pin "I2C_SDA" input (at 142.24 137.16 270) (effects (font (size 1.27 1.27)) (justify left)))
  (pin "DBG_RX" input (at 161.29 73.66 0) (effects (font (size 1.27 1.27)) (justify right)))
  (pin "DBG_TX" output (at 161.29 71.12 0) (effects (font (size 1.27 1.27)) (justify right)))
  (pin "SPI3_MISO" input (at 113.03 128.27 180) (effects (font (size 1.27 1.27)) (justify left)))
  (pin "SPI3_MOSI" output (at 113.03 123.19 180) (effects (font (size 1.27 1.27)) (justify left)))
  (pin "NRST" input (at 161.29 68.58 0) (effects (font (size 1.27 1.27)) (justify right)))
  (pin "LED_RUN" output (at 161.29 88.9 0) (effects (font (size 1.27 1.27)) (justify right)))
  (pin "SPI3_SCK" output (at 113.03 120.65 180) (effects (font (size 1.27 1.27)) (justify left)))
  (pin "SWCLK" input (at 161.29 63.5 0) (effects (font (size 1.27 1.27)) (justify right)))
  (pin "SWDIO" input (at 161.29 66.04 0) (effects (font (size 1.27 1.27)) (justify right)))
  (pin "SWO" input (at 137.16 52.07 90) (effects (font (size 1.27 1.27)) (justify right)))
  (pin "UNIT_ID0" input (at 161.29 128.27 0) (effects (font (size 1.27 1.27)) (justify right)))
  (pin "UNIT_ID1" input (at 161.29 130.81 0) (effects (font (size 1.27 1.27)) (justify right)))
  (pin "UNIT_ID2" input (at 161.29 133.35 0) (effects (font (size 1.27 1.27)) (justify right))))
 (sheet
  (at 83.82 86.36)
  (size 20.32 8.89)
  (exclude_from_sim no)
  (in_bom yes)
  (on_board yes)
  (dnp no)
  (fields_autoplaced yes)
  (stroke (width 0.1524) (type solid))
  (fill (color 0 0 0 0))
  (property "Sheetname" "CAN Interface" (at 83.82 85.6484 0) (show_name no) (do_not_autoplace no) (effects (font (size 1.27 1.27)) (justify left bottom)))
  (property "Sheetfile" "can_main_interface.kicad_sch" (at 83.82 95.8346 0) (show_name no) (do_not_autoplace no) (effects (font (size 1.27 1.27)) (justify left top)))
  (pin "3.3V" input (at 83.82 88.9 180) (effects (font (size 1.27 1.27)) (justify left)))
  (pin "CAN_RX" output (at 104.14 88.9 0) (effects (font (size 1.27 1.27)) (justify right)))
  (pin "CAN_TX" input (at 104.14 92.71 0) (effects (font (size 1.27 1.27)) (justify right)))
  (pin "PWR_5V" input (at 83.82 92.71 180) (effects (font (size 1.27 1.27)) (justify left))))
 (sheet
  (at 38.1 55.88)
  (size 15.24 7.62)
  (exclude_from_sim no)
  (in_bom yes)
  (on_board yes)
  (dnp no)
  (fields_autoplaced yes)
  (stroke (width 0.1524) (type solid))
  (fill (color 0 0 0 0))
  (property "Sheetname" "Power monitoring" (at 38.1 55.1684 0) (show_name no) (do_not_autoplace no) (effects (font (size 1.27 1.27)) (justify left bottom)))
  (property "Sheetfile" "5V monitoring.kicad_sch" (at 38.1 64.0846 0) (show_name no) (do_not_autoplace no) (effects (font (size 1.27 1.27)) (justify left top)))
  (pin "3.3V" output (at 53.34 58.42 0) (effects (font (size 1.27 1.27)) (justify right)))
  (pin "PWR_5V" input (at 38.1 59.69 180) (effects (font (size 1.27 1.27)) (justify left)))
  (pin "ADC_5V_MON" input (at 53.34 62.23 0) (effects (font (size 1.27 1.27)) (justify right))))
 (sheet
  (at 21.59 34.29)
  (size 16.51 10.16)
  (exclude_from_sim no)
  (in_bom yes)
  (on_board yes)
  (dnp no)
  (fields_autoplaced yes)
  (stroke (width 0.1524) (type solid))
  (fill (color 0 0 0 0))
  (property "Sheetname" "Power Input 3.3V" (at 21.59 33.5784 0) (show_name no) (do_not_autoplace no) (effects (font (size 1.27 1.27)) (justify left bottom)))
  (property "Sheetfile" "power_3v3.kicad_sch" (at 21.59 45.0346 0) (show_name no) (do_not_autoplace no) (effects (font (size 1.27 1.27)) (justify left top)))
  (pin "3.3V" input (at 38.1 36.83 0) (effects (font (size 1.27 1.27)) (justify right)))
  (pin "PWR_5V" input (at 30.48 44.45 270) (effects (font (size 1.27 1.27)) (justify left))))
 (sheet
  (at 83.82 100.33)
  (size 20.32 8.89)
  (exclude_from_sim no)
  (in_bom yes)
  (on_board yes)
  (dnp no)
  (fields_autoplaced yes)
  (stroke (width 0.1524) (type solid))
  (fill (color 0 0 0 0))
  (property "Sheetname" "CAN Interface1" (at 83.82 99.6184 0) (show_name no) (do_not_autoplace no) (effects (font (size 1.27 1.27)) (justify left bottom)))
  (property "Sheetfile" "can_interface.kicad_sch" (at 83.82 109.8046 0) (show_name no) (do_not_autoplace no) (effects (font (size 1.27 1.27)) (justify left top)))
  (pin "3.3V" input (at 83.82 102.87 180) (effects (font (size 1.27 1.27)) (justify left)))
  (pin "CAN_RX" output (at 104.14 102.87 0) (effects (font (size 1.27 1.27)) (justify right)))
  (pin "CAN_TX" input (at 104.14 106.68 0) (effects (font (size 1.27 1.27)) (justify right)))
  (pin "PWR_5V" input (at 83.82 106.68 180) (effects (font (size 1.27 1.27)) (justify left))))
 (sheet_instances
  (path ""
   (page "1")))
 (embedded_fonts no))
